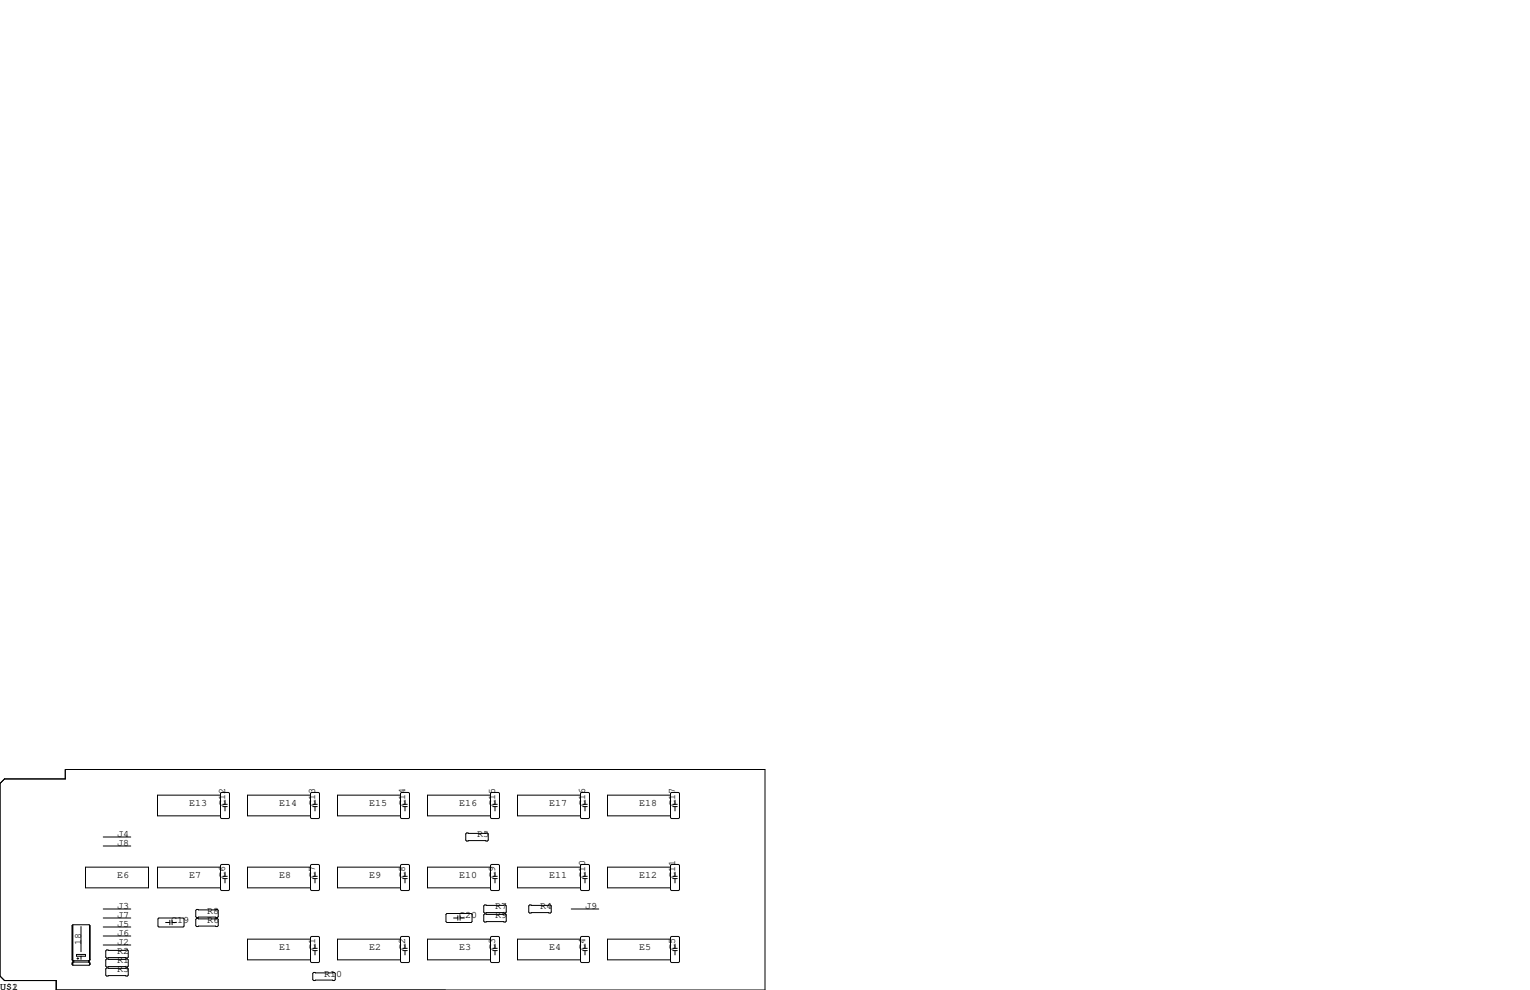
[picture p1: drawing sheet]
<svg xmlns="http://www.w3.org/2000/svg" width="432mm" height="279mm" viewBox="0 0 432 279" stroke-linecap="round" stroke-linejoin="round" font-family="sans-serif">
<g fill="none" stroke="#000" stroke-width=".28">
<path d="M0 221.1l1.3-1.3h17.1v-2.6h197.5v62.2h-200v-2.7h-14.6l-1.3-1.2zM29.1 236.2h7.8M29.1 238.8h7.8M62.2 224.4h-17.7v5.9h17.7M62.5 223.6h2l.3 .3v6.9l-.3 .2h-2l-.3-.2v-6.9zM62.9 227.6h1.2M62.9 227h1.2M63.5 225.8v1.2M63.5 227.6v1.3M87.6 224.4h-17.7v5.9h17.7M87.9 223.6h2l.3 .3v6.9l-.3 .2h-2l-.3-.2v-6.9zM88.3 227.6h1.2"/>
<path d="M88.3 227h1.2M88.9 225.8v1.2M88.9 227.6v1.3M113 224.4h-17.7v5.9h17.7M113.3 223.6h2l.3 .3v6.9l-.3 .2h-2l-.3-.2v-6.9zM113.7 227.6h1.2M113.7 227h1.2M114.3 225.8v1.2M114.3 227.6v1.3M131.7 235.1h5.8l.3 .2v1.8l-.3 .3h-5.8l-.3-.3v-1.8zM138.4 224.4h-17.7v5.9h17.7M138.7 223.6h2l.3 .3v6.9l-.3 .2h-2l-.3-.2v-6.9z"/>
<path d="M139.1 227.6h1.2M139.1 227h1.2M139.7 225.8v1.2M139.7 227.6v1.3M163.8 223.9l.3-.3h2l.3 .3v6.9l-.3 .2h-2l-.3-.2zM163.8 224.4h-17.7v5.9h17.7M164.5 227.6h1.2M164.5 227h1.2M165.1 225.8v1.2M165.1 227.6v1.3M189.2 223.9l.3-.3h2l.3 .3v6.9l-.3 .2h-2l-.3-.2zM189.2 224.4h-17.7v5.9h17.7"/>
<path d="M189.9 227.6h1.2M189.9 227h1.2M190.5 225.8v1.2M190.5 227.6v1.3M24.1 244.7h17.8v5.9h-17.8zM29.1 256.5h7.8M29.1 259.1h7.8M44.6 259.3l.2-.2h6.9l.2 .2v2.1l-.2 .2h-6.9l-.2-.2zM47.9 259.7v1.3M48.6 259.7v1.3M55.2 259.5l.3-.3h5.8l.3 .3v1.7l-.3 .3h-5.8l-.3-.3zM55.2 256.9l.3-.2h5.8l.3 .2v1.8l-.3 .3h-5.8l-.3-.3z"/>
<path d="M62.2 244.7h-17.7v5.9h17.7M62.5 244h2l.3 .2v6.9l-.3 .2h-2l-.3-.2v-6.9zM62.9 248h1.2M62.9 247.3h1.2M63.5 246.1v1.2M63.5 248v1.2M87.6 244.7h-17.7v5.9h17.7M87.9 244h2l.3 .2v6.9l-.3 .2h-2l-.3-.2v-6.9zM88.3 248h1.2M88.3 247.3h1.2M88.9 246.1v1.2M88.9 248v1.2"/>
<path d="M113 244.7h-17.7v5.9h17.7M113.3 244h2l.3 .2v6.9l-.3 .2h-2l-.3-.2v-6.9zM113.7 248h1.2M113.7 247.3h1.2M114.3 246.1v1.2M114.3 248v1.2M125.9 258.1l.2-.3h6.9l.2 .3v2l-.2 .2h-6.9l-.2-.2zM128 259.1h1.2M129.2 258.4v1.3M129.8 259.1h1.3M129.8 258.4v1.3M136.5 255.7l.3-.3h5.8l.3 .3v1.7l-.3 .3h-5.8l-.3-.3z"/>
<path d="M136.5 258.2l.3-.3h5.8l.3 .3v1.8l-.3 .2h-5.8l-.3-.2zM138.4 244.7h-17.7v5.9h17.7M138.7 244h2l.3 .2v6.9l-.3 .2h-2l-.3-.2v-6.9zM139.1 248h1.2M139.1 247.3h1.2M139.7 246.1v1.2M139.7 248v1.2M149.2 255.7l.3-.3h5.8l.3 .3v1.7l-.3 .3h-5.8l-.3-.3zM161.2 256.5h7.8M163.8 244.7h-17.7v5.9h17.7M164.1 244h2l.3 .2v6.9l-.3 .2h-2l-.3-.2v-6.9zM164.5 248h1.2"/>
<path d="M164.5 247.3h1.2M165.1 246.1v1.2M165.1 248v1.2M189.2 244.7h-17.7v5.9h17.7M189.5 244h2l.3 .2v6.9l-.3 .2h-2l-.3-.2v-6.9zM189.9 248h1.2M189.9 247.3h1.2M190.5 246.1v1.2M190.5 248v1.2M20.4 261.2v9.7M20.4 271.8v.4M20.6 261l-.3 .2v9.7l.3 .2h4.5"/>
<path d="M20.6 261v11.4M20.6 261l4.7 .1M20.7 271.3v.1M20.8 271.1v.4M21.6 269.4h2.5v.5h-2.5zM21.7 270.5h.5M22 270.3v.5M22.9 261.5v7.1M22.9 269.9v.9M25 271.1v.4M25.1 271.1v.4M25.1 271.5h-4.5l-.3 .3v.4l.3 .2"/>
<path d="M25.1 271.5l.3 .3v.4M25.3 261.1l.1 9.8M25.3 261.1v9.9M25.3 271.7v.6M25.3 261.2l.1 9.7M25.3 271.8l.1 .4M25.4 272.2l-.3 .2h-4.5M25.4 270.9l-.3 .2M29.1 266.7h7.8M29.1 261.6h7.8M29.1 264.2h7.8M30.1 268.1h5.8l.3 .3v1.7l-.3 .3h-5.8l-.3-.3v-1.7z"/>
<path d="M30.1 270.6h5.8l.3 .3v1.8l-.3 .2h-5.8l-.3-.2v-1.8zM30.1 273.2h5.8l.3 .2v1.8l-.3 .3h-5.8l-.3-.3v-1.8zM46.7 260.3h1.2M48.6 260.3h1.2M87.6 264.5l.3-.2h2l.3 .2v6.9l-.3 .3h-2l-.3-.3zM87.6 265h-17.7v5.9h17.7M88.3 268.3h1.2M88.3 267.6h1.2M88.3 274.7l.2-.3h5.9l.2 .3v1.8l-.2 .2h-5.9l-.2-.2zM88.9 266.4v1.2M88.9 268.3v1.2M113 264.5l.3-.2h2l.3 .2v6.9l-.3 .3h-2l-.3-.3z"/>
<path d="M113 265h-17.7v5.9h17.7M113.7 268.3h1.2M113.7 267.6h1.2M114.3 266.4v1.2M114.3 268.3v1.2M138.4 264.5l.3-.2h2l.3 .2v6.9l-.3 .3h-2l-.3-.3zM138.4 265h-17.7v5.9h17.7M139.1 268.3h1.2M139.1 267.6h1.2M139.7 266.4v1.2M139.7 268.3v1.2M163.8 264.5l.3-.2h2l.3 .2v6.9l-.3 .3h-2l-.3-.3z"/>
<path d="M163.8 265h-17.7v5.9h17.7M164.5 268.3h1.2M164.5 267.6h1.2M165.1 266.4v1.2M165.1 268.3v1.2M189.2 264.5l.3-.2h2l.3 .2v6.9l-.3 .3h-2l-.3-.3zM189.2 265h-17.7v5.9h17.7M189.9 268.3h1.2M189.9 267.6h1.2M190.5 266.4v1.2M190.5 268.3v1.2"/>
</g>
<g font-size="2.8">
<text x="53.3" y="227.3">E13</text>
<text x="63.5" y="227.3" transform="rotate(-90 63.5 227.3)">C12</text>
<text x="78.7" y="227.3">E14</text>
<text x="88.9" y="227.3" transform="rotate(-90 88.9 227.3)">C13</text>
<text x="104.1" y="227.3">E15</text>
<text x="114.3" y="227.3" transform="rotate(-90 114.3 227.3)">C14</text>
<text x="129.5" y="227.3">E16</text>
<text x="139.7" y="227.3" transform="rotate(-90 139.7 227.3)">C15</text>
<text x="154.9" y="227.3">E17</text>
<text x="165.1" y="227.3" transform="rotate(-90 165.1 227.3)">C16</text>
<text x="180.3" y="227.3">E18</text>
<text x="190.5" y="227.3" transform="rotate(-90 190.5 227.3)">C17</text>
<text x="33" y="236.2">J4</text>
<text x="33" y="238.8">J8</text>
<text x="134.6" y="236.2">R5</text>
<text x="33" y="247.6">E6</text>
<text x="53.3" y="247.6">E7</text>
<text x="63.5" y="247.6" transform="rotate(-90 63.5 247.6)">C6</text>
<text x="78.7" y="247.6">E8</text>
<text x="88.9" y="247.6" transform="rotate(-90 88.9 247.6)">C7</text>
<text x="104.1" y="247.6">E9</text>
<text x="114.3" y="247.6" transform="rotate(-90 114.3 247.6)">C8</text>
<text x="129.5" y="247.6">E10</text>
<text x="139.7" y="247.6" transform="rotate(-90 139.7 247.6)">C9</text>
<text x="154.9" y="247.6">E11</text>
<text x="165.1" y="247.6" transform="rotate(-90 165.1 247.6)">C10</text>
<text x="180.3" y="247.6">E12</text>
<text x="190.5" y="247.6" transform="rotate(-90 190.5 247.6)">C11</text>
<text x="33" y="256.5">J3</text>
<text x="58.4" y="257.8">R8</text>
<text x="139.7" y="256.5">R7</text>
<text x="152.4" y="256.5">R4</text>
<text x="165.1" y="256.5">J9</text>
<text x="33" y="261.6">J5</text>
<text x="33" y="259.1">J7</text>
<text x="48.3" y="260.3">C19</text>
<text x="58.4" y="260.3">R6</text>
<text x="129.5" y="259.1">C20</text>
<text x="139.7" y="259.1">R9</text>
<text x="22.9" y="266.7" transform="rotate(-90 22.9 266.7)">18</text>
<text x="33" y="266.7">J2</text>
<text x="33" y="264.2">J6</text>
<text x="33" y="269.2">R2</text>
<text x="78.7" y="268">E1</text>
<text x="88.9" y="268" transform="rotate(-90 88.9 268)">C1</text>
<text x="104.1" y="268">E2</text>
<text x="114.3" y="268" transform="rotate(-90 114.3 268)">C2</text>
<text x="129.5" y="268">E3</text>
<text x="139.7" y="268" transform="rotate(-90 139.7 268)">C3</text>
<text x="154.9" y="268">E4</text>
<text x="165.1" y="268" transform="rotate(-90 165.1 268)">C4</text>
<text x="180.3" y="268">E5</text>
<text x="190.5" y="268" transform="rotate(-90 190.5 268)">C5</text>
<text x="33" y="271.8">R1</text>
<text x="33" y="274.3">R3</text>
<text x="91.4" y="275.6">R10</text>
<text x="0" y="279.4">U$1</text>
<text x="3.4" y="279.4">2</text>
</g>
</svg>
